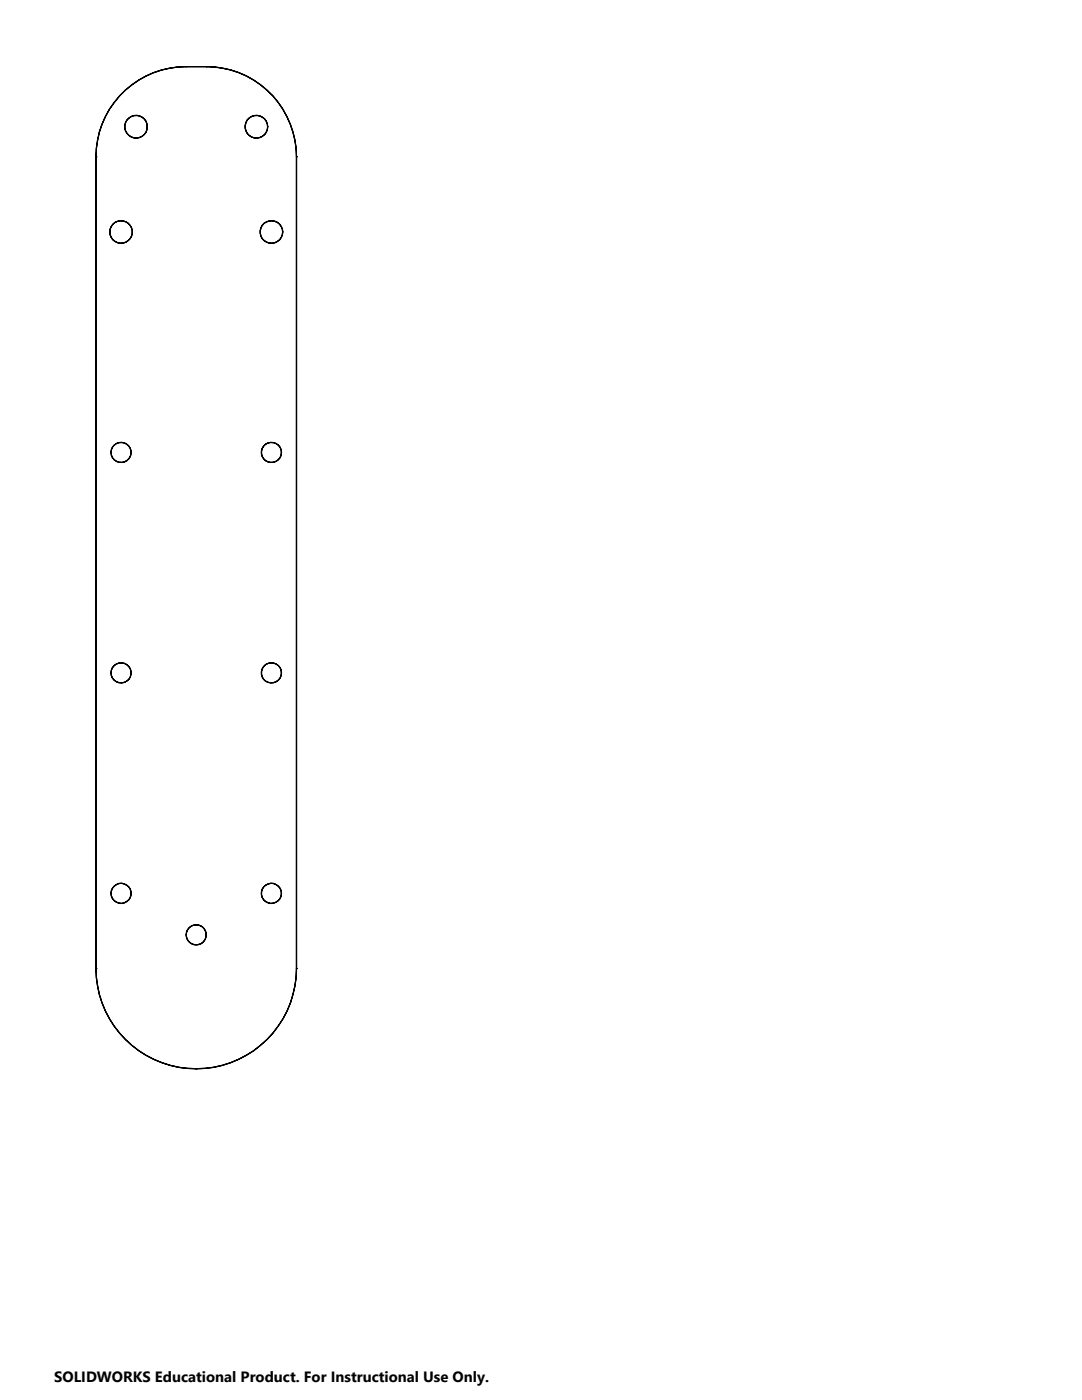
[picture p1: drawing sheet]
<svg xmlns="http://www.w3.org/2000/svg" width="216mm" height="279mm" viewBox="0 0 216 279" stroke-linecap="round" stroke-linejoin="round" font-family="sans-serif">
<g fill="none" stroke="#000" stroke-width=".25">
<path d="M37.1 13.3a18 18 0 0 0-17.9 18M37.1 13.3h.1M37.1 13.3h4.1M41.2 13.3a18 18 0 0 1 18 18M41.2 13.3h.1M19.2 31.3h.1M19.2 31.3v162M59.2 31.3h.1M59.2 31.3v162M19.2 193.3a20 20 0 0 0 20 20M19.2 193.3h.1M59.2 193.3a20 20 0 0 1-20 20"/>
<path d="M59.2 193.3h.1M39.2 213.3h.1"/>
<circle cx="27.1" cy="25.3" r="2.24"/>
<circle cx="51.2" cy="25.3" r="2.26"/>
<circle cx="24.2" cy="46.3" r="2.25"/>
<circle cx="54.2" cy="46.3" r="2.25"/>
<circle cx="24.2" cy="90.3" r="2"/>
<circle cx="54.2" cy="90.3" r="2.01"/>
<circle cx="24.2" cy="134.3" r="2"/>
<circle cx="54.2" cy="134.3" r="2.01"/>
<circle cx="24.1" cy="178.3" r="1.99"/>
<circle cx="54.2" cy="178.3" r="2"/>
<circle cx="39.2" cy="186.6" r="2.01"/>
</g>
<text font-size="3" x="10.8" y="275.7">SOLIDWORKS Educational Product. For Instructional Use Only.</text>
</svg>
